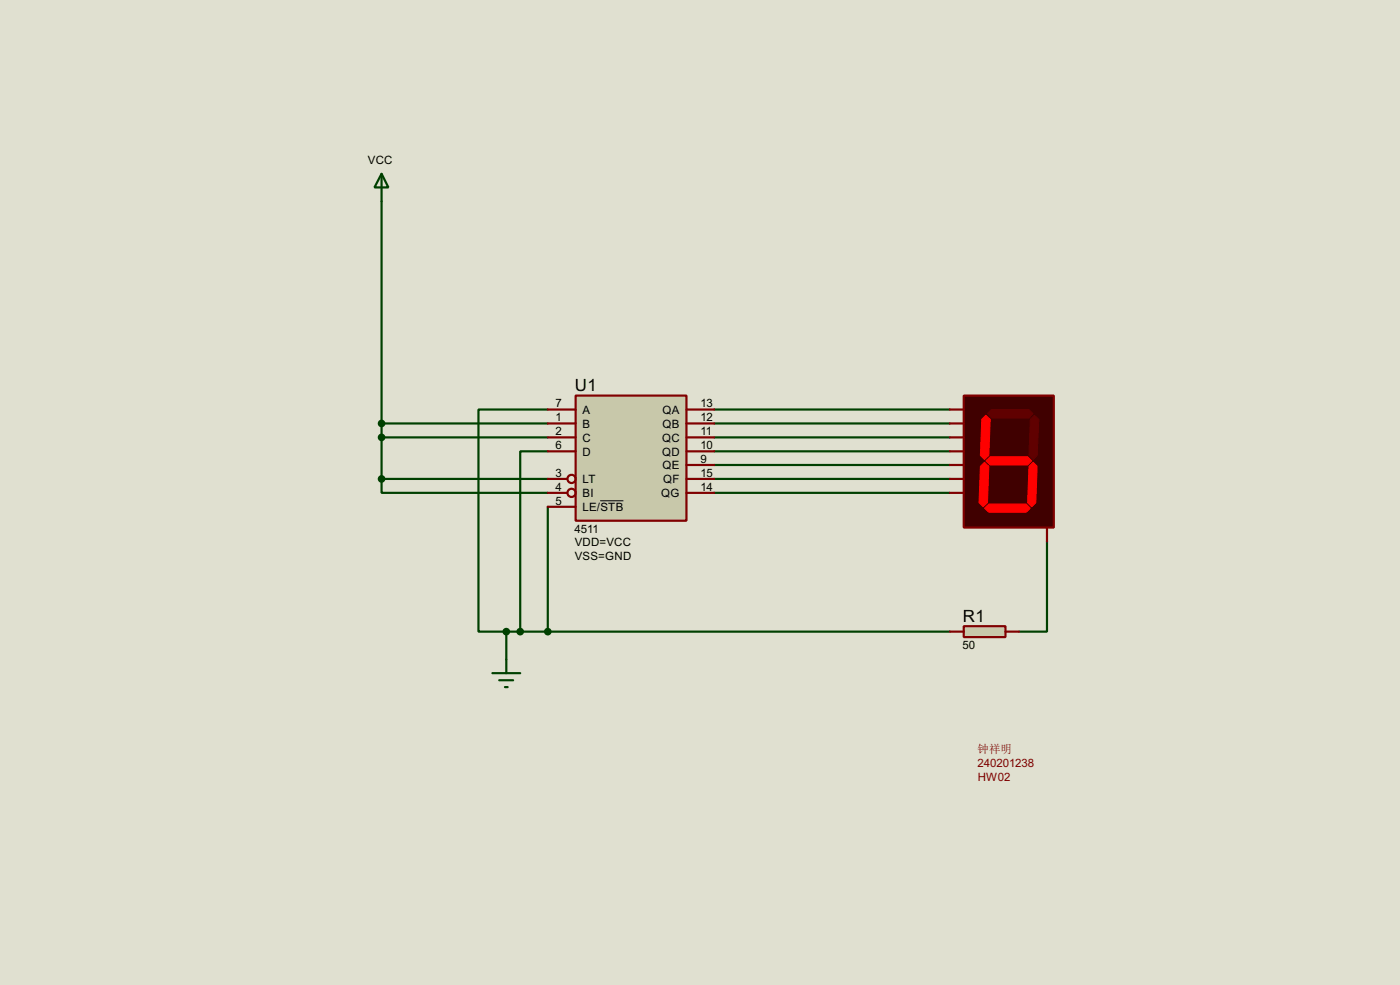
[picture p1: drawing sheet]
<svg xmlns="http://www.w3.org/2000/svg" width="256mm" height="180mm" viewBox="0 0 256 180" stroke-linecap="round" stroke-linejoin="round" font-family="sans-serif">
<path d="M0 0h256.5v180.3h-256.5z" fill="#e0e0d0"/>
<g fill="none" stroke="#004000" stroke-width=".4">
<path d="M69.9 36.9v50.8M69.9 77.5h30.5M100.4 75h-12.7v40.6h5.1M130.9 75h43.1M130.9 77.5h43.1M69.9 87.7v2.5h30.5M69.9 80.1h30.5M69.9 87.7h30.5M100.4 82.6h-5.1v33M100.4 92.8v22.8M130.9 80.1h43.1M130.9 82.6h43.1"/>
<path d="M130.9 85.1h43.1M130.9 87.7h43.1M130.9 90.2h43.1M191.8 99.1v16.5h-5.1M92.8 115.6h81.2M92.8 115.6v5.1"/>
</g>
<path d="M105.5 72.4h20.3v22.9h-20.3z" fill="#c8c8aa" stroke="#800000" stroke-width=".4"/>
<g fill="none" stroke="#800000" stroke-width=".4">
<path d="M100.4 75h5.1M100.4 77.5h5.1M125.8 75h5.1M125.8 77.5h5.1M100.4 80.1h5.1M100.4 82.6h5.1M100.4 87.7h3.5M100.4 90.2h3.5M100.4 92.8h5.1M125.8 80.1h5.1M125.8 82.6h5.1M125.8 87.7h5.1"/>
<path d="M125.8 90.2h5.1M125.8 85.1h5.1"/>
<circle cx="104.7" cy="87.7" r=".75"/>
<circle cx="104.7" cy="90.2" r=".75"/>
</g>
<path d="M110 91.7h4.2" fill="none" stroke="#000" stroke-width=".18"/>
<path d="M69.9 31.8l1.3 2.5h-2.6zM69.9 31.8v5.1" fill="none" stroke="#004000" stroke-width=".4"/>
<path d="M176.6 72.4h16.5v24.2h-16.5z" fill="#400000" stroke="#800000" stroke-width=".4"/>
<g fill="#600000" stroke="#600000" stroke-width=".18">
<path d="M180.9 75.7l.8-.7h6.8l.8 .7-.8 .8h-6.8z" fill-rule="evenodd"/>
<path d="M188.8 76.8l.7-.8 .8 .8-.3 6.6-.7 .7-.8-.7z" fill-rule="evenodd"/>
</g>
<g fill="#f00" stroke="#f00" stroke-width=".18">
<path d="M188.5 85.4l.8-.8 .7 .8-.2 6.6-.8 .8-.7-.8z" fill-rule="evenodd"/>
<path d="M180.4 93l.8-.7h6.8l.8 .7-.8 .8h-6.8z" fill-rule="evenodd"/>
<path d="M179.6 85.4l.8-.8 .8 .8-.3 6.6-.8 .8-.7-.8z" fill-rule="evenodd"/>
<path d="M179.9 76.8l.7-.8 .8 .8-.2 6.6-.8 .7-.8-.7z" fill-rule="evenodd"/>
<path d="M180.6 84.4l.8-.8h6.9l.7 .8-.7 .7h-6.9z" fill-rule="evenodd"/>
</g>
<path d="M174 75h2.6M174 77.5h2.6M174 80.1h2.6M174 82.6h2.6M174 85.1h2.6M174 87.7h2.6M174 90.2h2.6M191.8 96.6v2.5" fill="none" stroke="#800000" stroke-width=".4"/>
<path d="M90.2 123.2h5.1M91.5 124.5h2.5M92.5 125.8h.5M92.8 120.7v2.5" fill="none" stroke="#004000" stroke-width=".4"/>
<path d="M176.6 114.6h7.6v2h-7.6z" fill="#c8c8aa" stroke="#800000" stroke-width=".4"/>
<path d="M174 115.6h2.6M184.2 115.6h2.5" fill="none" stroke="#800000" stroke-width=".4"/>
<g fill="#004000" stroke="#004000" stroke-width=".4">
<circle cx="100.3" cy="115.6" r=".5"/>
<circle cx="95.3" cy="115.6" r=".5"/>
<circle cx="92.7" cy="115.6" r=".5"/>
<circle cx="69.9" cy="77.5" r=".5"/>
<circle cx="69.9" cy="80.1" r=".5"/>
<circle cx="69.9" cy="87.7" r=".5"/>
</g>
<g font-size="3.5">
<text x="105.3" y="71.6">U1</text>
<text x="176.4" y="113.8">R1</text>
</g>
<g font-size="2.4">
<text x="67.4" y="30">VCC</text>
<text x="101.8" y="74.6">7</text>
<text x="101.8" y="77.1">1</text>
<text x="106.7" y="75.8">A</text>
<text x="121.4" y="75.8">QA</text>
<text x="128.3" y="74.6">13</text>
<text x="128.3" y="77.1">12</text>
<text x="101.8" y="79.7">2</text>
<text x="101.8" y="82.2">6</text>
<text x="106.7" y="78.3">B</text>
<text x="106.7" y="80.8">C</text>
<text x="106.7" y="83.4">D</text>
<text x="121.3" y="80.8">QC</text>
<text x="121.3" y="83.4">QD</text>
<text x="121.4" y="78.3">QB</text>
<text x="128.3" y="79.7">11</text>
<text x="128.3" y="82.2">10</text>
<text x="101.8" y="87.3">3</text>
<text x="101.8" y="89.8">4</text>
<text x="106.7" y="88.5">LT</text>
<text x="121.4" y="85.9">QE</text>
<text x="121.5" y="88.5">QF</text>
<text x="128.3" y="84.7">9</text>
<text x="128.3" y="87.3">15</text>
<text x="128.3" y="89.8">14</text>
<text x="101.8" y="92.4">5</text>
<text x="106.7" y="91">BI</text>
<text x="106.7" y="93.6">LE/STB</text>
<text x="121.1" y="91">QG</text>
<text x="105.3" y="97.5">4511</text>
<text x="105.3" y="100">VDD=VCC</text>
<text x="105.3" y="102.6">VSS=GND</text>
<text x="176.4" y="118.8">50</text>
</g>
<g font-size="2.4" fill="#800000">
<text x="179.1" y="140.5">240201238</text>
<text x="179.1" y="143">HW02</text>
</g>
<text font-size="2.1" fill="#800000" x="179.1" y="137.9">钟祥明</text>
</svg>
